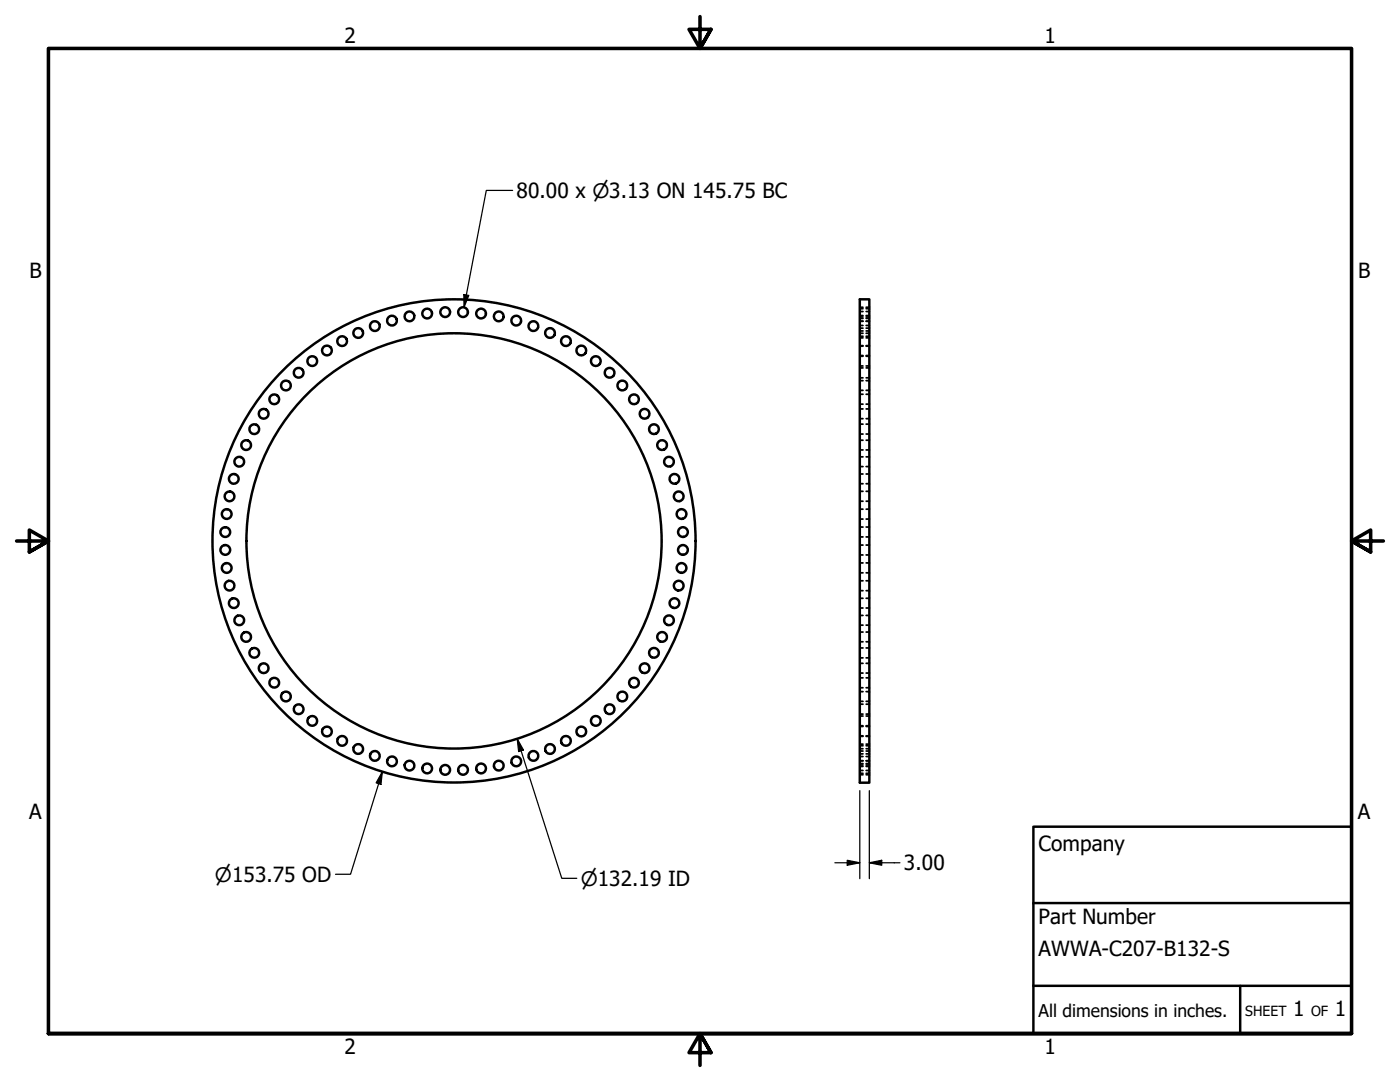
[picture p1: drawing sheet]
<svg xmlns="http://www.w3.org/2000/svg" width="279mm" height="216mm" viewBox="0 0 279 216" stroke-linecap="round" stroke-linejoin="round" font-family="sans-serif">
<!-- layer: Visible (ANSI) -->
<g fill="none" stroke="#000" stroke-width=".49">
<path d="M171.6 59.7h1.9v96.5h-1.9z"/>
<circle cx="54.7" cy="79.7" r=".97"/>
<circle cx="57.1" cy="76.9" r=".97"/>
<circle cx="59.6" cy="74.4" r=".97"/>
<circle cx="62.3" cy="72.1" r=".97"/>
<circle cx="65.2" cy="69.9" r=".97"/>
<circle cx="68.3" cy="68.1" r=".97"/>
<circle cx="71.5" cy="66.4" r=".97"/>
<circle cx="74.8" cy="65.1" r=".97"/>
<circle cx="78.2" cy="64" r=".97"/>
<circle cx="81.7" cy="63.1" r=".97"/>
<circle cx="85.2" cy="62.6" r=".97"/>
<circle cx="88.8" cy="62.3" r=".97"/>
<circle cx="92.4" cy="62.3" r=".97"/>
<circle cx="96" cy="62.6" r=".97"/>
<circle cx="99.5" cy="63.1" r=".97"/>
<circle cx="103" cy="64" r=".97"/>
<circle cx="106.5" cy="65.1" r=".97"/>
<circle cx="109.8" cy="66.4" r=".97"/>
<circle cx="112.9" cy="68.1" r=".97"/>
<circle cx="116" cy="69.9" r=".97"/>
<circle cx="118.9" cy="72.1" r=".97"/>
<circle cx="121.7" cy="74.4" r=".97"/>
<circle cx="124.2" cy="76.9" r=".97"/>
<circle cx="126.5" cy="79.7" r=".97"/>
<circle cx="45.8" cy="99" r=".97"/>
<circle cx="46.7" cy="95.5" r=".97"/>
<circle cx="47.7" cy="92.1" r=".97"/>
<circle cx="49.1" cy="88.8" r=".97"/>
<circle cx="50.7" cy="85.6" r=".97"/>
<circle cx="52.6" cy="82.6" r=".97"/>
<circle cx="128.6" cy="82.6" r=".97"/>
<circle cx="130.5" cy="85.6" r=".97"/>
<circle cx="132.1" cy="88.8" r=".97"/>
<circle cx="133.5" cy="92.1" r=".97"/>
<circle cx="134.6" cy="95.5" r=".97"/>
<circle cx="135.4" cy="99" r=".97"/>
<circle cx="45" cy="106.2" r=".97"/>
<circle cx="45" cy="109.7" r=".97"/>
<circle cx="45.2" cy="102.6" r=".97"/>
<circle cx="45.2" cy="113.3" r=".97"/>
<circle cx="45.8" cy="116.9" r=".97"/>
<circle cx="90.6" cy="107.9" r="48.2"/>
<circle cx="90.6" cy="107.9" r="41.4"/>
<circle cx="135.4" cy="116.9" r=".97"/>
<circle cx="136" cy="102.6" r=".97"/>
<circle cx="136" cy="113.3" r=".97"/>
<circle cx="136.3" cy="106.2" r=".97"/>
<circle cx="136.3" cy="109.7" r=".97"/>
<circle cx="46.7" cy="120.4" r=".97"/>
<circle cx="47.7" cy="123.8" r=".97"/>
<circle cx="49.1" cy="127.1" r=".97"/>
<circle cx="50.7" cy="130.3" r=".97"/>
<circle cx="52.6" cy="133.3" r=".97"/>
<circle cx="54.7" cy="136.2" r=".97"/>
<circle cx="57.1" cy="139" r=".97"/>
<circle cx="124.2" cy="139" r=".97"/>
<circle cx="126.5" cy="136.2" r=".97"/>
<circle cx="128.6" cy="133.3" r=".97"/>
<circle cx="130.5" cy="130.3" r=".97"/>
<circle cx="132.1" cy="127.1" r=".97"/>
<circle cx="133.5" cy="123.8" r=".97"/>
<circle cx="134.6" cy="120.4" r=".97"/>
<circle cx="59.6" cy="141.5" r=".97"/>
<circle cx="62.3" cy="143.8" r=".97"/>
<circle cx="65.2" cy="146" r=".97"/>
<circle cx="68.3" cy="147.8" r=".97"/>
<circle cx="71.5" cy="149.5" r=".97"/>
<circle cx="74.8" cy="150.8" r=".97"/>
<circle cx="78.2" cy="151.9" r=".97"/>
<circle cx="81.7" cy="152.8" r=".97"/>
<circle cx="85.2" cy="153.3" r=".97"/>
<circle cx="88.8" cy="153.6" r=".97"/>
<circle cx="92.4" cy="153.6" r=".97"/>
<circle cx="96" cy="153.3" r=".97"/>
<circle cx="99.5" cy="152.8" r=".97"/>
<circle cx="103" cy="151.9" r=".97"/>
<circle cx="106.5" cy="150.8" r=".97"/>
<circle cx="109.8" cy="149.5" r=".97"/>
<circle cx="112.9" cy="147.8" r=".97"/>
<circle cx="116" cy="146" r=".97"/>
<circle cx="118.9" cy="143.8" r=".97"/>
<circle cx="121.7" cy="141.5" r=".97"/>
</g>
<!-- layer: Hidden (ANSI) -->
<g fill="none" stroke="#000" stroke-width=".35">
<path d="M171.6 66.5h.6M171.6 63.5h.6M171.6 61.6h.6M171.6 64.1h.6M171.6 62.2h.6M171.6 64.9h.6M171.6 63h.6M171.6 66h.6M171.6 67.4h.6M171.6 65.5h.6M171.6 69.1h.6M171.6 67.1h.6"/>
<path d="M171.6 70.9h.6M171.6 69h.6M171.6 73h.6M171.6 71.1h.6M171.6 75.4h.6M171.6 73.4h.6M171.6 77.9h.6M171.6 76h.6M171.6 78.7h.6M171.6 63.3h.6M171.6 61.3h.6M172.9 66.5h.6"/>
<path d="M172.9 63.5h.6M172.9 61.6h.6M172.9 64.1h.6M172.9 62.2h.6M172.9 64.9h.6M172.9 63h.6M172.9 66h.6M172.9 67.4h.6M172.9 65.5h.6M172.9 69.1h.6M172.9 67.1h.6M172.9 70.9h.6"/>
<path d="M172.9 69h.6M172.9 73h.6M172.9 71.1h.6M172.9 75.4h.6M172.9 73.4h.6M172.9 77.9h.6M172.9 76h.6M172.9 78.7h.6M172.9 63.3h.6M172.9 61.3h.6M171.6 80.6h.6M171.6 83.5h.6"/>
<path d="M171.6 81.6h.6M171.6 86.6h.6M171.6 84.6h.6M171.6 89.8h.6M171.6 87.8h.6M171.6 93.1h.6M171.6 91.2h.6M171.6 96.5h.6M171.6 94.6h.6M171.6 98h.6M172.9 80.6h.6M172.9 83.5h.6"/>
<path d="M172.9 81.6h.6M172.9 86.6h.6M172.9 84.6h.6M172.9 89.8h.6M172.9 87.8h.6M172.9 93.1h.6M172.9 91.2h.6M172.9 96.5h.6M172.9 94.6h.6M172.9 98h.6M171.6 100h.6M171.6 103.6h.6"/>
<path d="M171.6 101.6h.6M171.6 107.1h.6M171.6 105.2h.6M171.6 110.7h.6M171.6 108.8h.6M171.6 114.3h.6M171.6 112.3h.6M171.6 117.9h.6M171.6 115.9h.6M171.6 119.4h.6M172.9 100h.6M172.9 103.6h.6"/>
<path d="M172.9 101.6h.6M172.9 107.1h.6M172.9 105.2h.6M172.9 110.7h.6M172.9 108.8h.6M172.9 114.3h.6M172.9 112.3h.6M172.9 117.9h.6M172.9 115.9h.6M172.9 119.4h.6M171.6 121.3h.6M171.6 124.7h.6"/>
<path d="M171.6 122.8h.6M171.6 128.1h.6M171.6 126.1h.6M171.6 131.3h.6M171.6 129.3h.6M171.6 134.3h.6M171.6 132.4h.6M171.6 137.2h.6M171.6 135.3h.6M171.6 139.9h.6M171.6 138h.6M172.9 121.3h.6"/>
<path d="M172.9 124.7h.6M172.9 122.8h.6M172.9 128.1h.6M172.9 126.1h.6M172.9 131.3h.6M172.9 129.3h.6M172.9 134.3h.6M172.9 132.4h.6M172.9 137.2h.6M172.9 135.3h.6M172.9 139.9h.6M172.9 138h.6"/>
<path d="M171.6 149.4h.6M171.6 142.5h.6M171.6 140.5h.6M171.6 144.8h.6M171.6 142.9h.6M171.6 146.9h.6M171.6 145h.6M171.6 148.8h.6M171.6 146.8h.6M171.6 150.4h.6M171.6 148.5h.6M171.6 151.8h.6"/>
<path d="M171.6 149.9h.6M171.6 152.9h.6M171.6 151h.6M171.6 153.7h.6M171.6 154.3h.6M171.6 152.4h.6M171.6 154.6h.6M171.6 152.6h.6M172.9 149.4h.6M172.9 142.5h.6M172.9 140.5h.6M172.9 144.8h.6"/>
<path d="M172.9 142.9h.6M172.9 146.9h.6M172.9 145h.6M172.9 148.8h.6M172.9 146.8h.6M172.9 150.4h.6M172.9 148.5h.6M172.9 151.8h.6M172.9 149.9h.6M172.9 152.9h.6M172.9 151h.6M172.9 153.7h.6"/>
<path d="M172.9 154.3h.6M172.9 152.4h.6M172.9 154.6h.6M172.9 152.6h.6"/>
</g>
<!-- layer: Border (ANSI) -->
<path d="M139.7 3.3v6.4l-2.2-3.8h4.4l-2.2 3.8 2.2-3.8M3.3 107.9h6.4l-3.8-2.1v4.3l3.8-2.2-3.8 2.2M276.1 107.9h-6.4l3.8-2.1v4.3l-3.8-2.2 3.8 2.2M9.7 206.2v-196.5h260v196.5h-260h260M141.9 210l-2.2-3.8 2.2 3.8h-4.4l2.2-3.8v6.4" fill="none" stroke="#000" stroke-width=".71"/>
<!-- layer: Title (ANSI) -->
<path d="M206.2 165h63.5v41.2h-63.5zM206.2 196.7h63.5M206.2 180.2h63.5M247.5 196.7v9.5" fill="none" stroke="#000" stroke-width=".49"/>
<!-- layer: Dimension (ANSI) -->
<path d="M102.3 38h-5.3l-4.4 23.3M92.6 58.8l1 .1-1 2.4zM76.3 154l-.3 2.5-.9-.3zM76.3 154l-6.3 20.4h-3M103.2 147.4l1.3 2.2-1 .4zM103.2 147.4l8.9 27.9h3M171.6 157.8v17.5M173.5 157.8v17.5M166.6 172.2h5M169.1 171.7l2.5 .5-2.5 .4zM173.5 172.2l2.5-.5v.9zM173.5 172.2h6.1" fill="none" stroke="#000" stroke-width=".25"/>
<g fill="#000">
<path d="M92.6 58.8l1 .1-1 2.4z" fill-rule="evenodd"/>
<path d="M76.3 154l-.3 2.5-.9-.3z" fill-rule="evenodd"/>
<path d="M103.2 147.4l1.3 2.2-1 .4z" fill-rule="evenodd"/>
<path d="M169.1 171.7l2.5 .5-2.5 .4z" fill-rule="evenodd"/>
<path d="M173.5 172.2l2.5-.5v.9z" fill-rule="evenodd"/>
</g>
<g font-size="4.2">
<text x="68.7" y="8.6">2</text>
<text x="208.4" y="8.6">1</text>
<text x="103.1" y="39.5">80.00 x ⌀3.13 ON 145.75 BC</text>
<text x="5.9" y="55.5">B</text>
<text x="271" y="55.5">B</text>
<text x="5.8" y="163.4">A</text>
<text x="271" y="163.4">A</text>
<text x="180.4" y="173.7">3.00</text>
<text x="207.3" y="169.8">Company</text>
<text x="207.3" y="184.4">Part Number</text>
<text x="207.3" y="190.7">AWWA-C207-B132-S</text>
<text x="258.1" y="202.8">1</text>
<text x="266.4" y="202.8">1</text>
<text x="68.7" y="210.3">2</text>
<text x="208.4" y="210.3">1</text>
</g>
<g font-size="4">
<text x="42.9" y="175.9">⌀153.75 OD</text>
<text x="115.9" y="176.7">⌀132.19 ID</text>
</g>
<text font-size="3.5" x="207.3" y="202.9">All dimensions in inches.</text>
<g font-size="2.8">
<text x="248.5" y="202.8">SHEET</text>
<text x="261.7" y="202.8">OF</text>
</g>
</svg>
